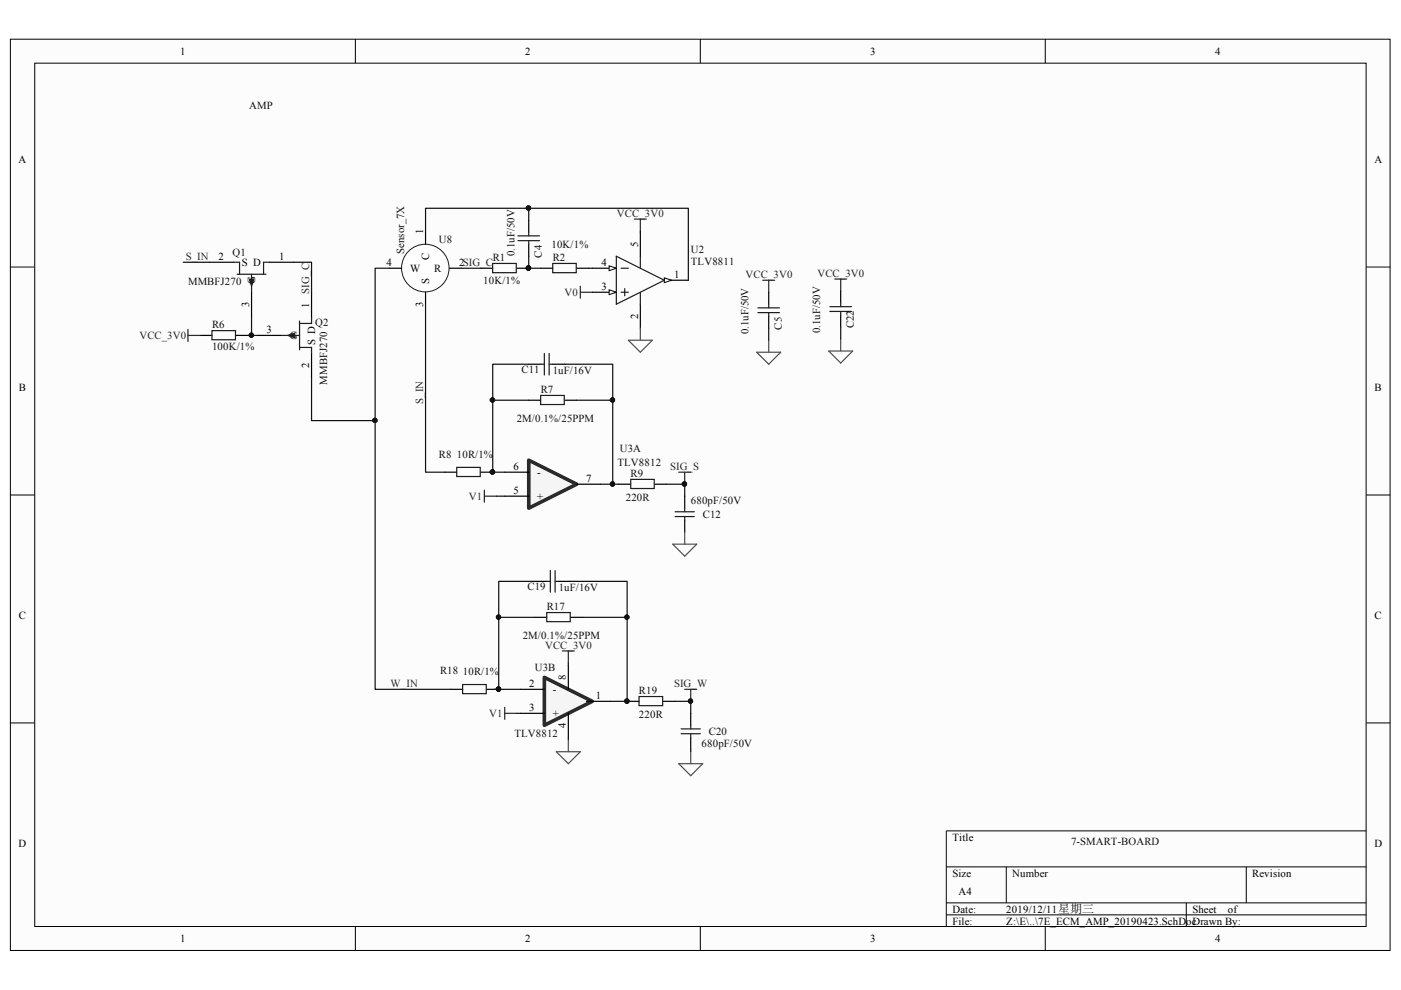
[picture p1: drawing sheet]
<svg xmlns="http://www.w3.org/2000/svg" width="297mm" height="210mm" viewBox="0 0 297 210" stroke-linecap="round" stroke-linejoin="round" font-family="sans-serif">
<path d="M2.3 8.4h292.4v193.1h-292.4z" fill="#fcfcfc"/>
<path d="M2.2 8.3h292.5v193.2h-292.5z" fill="none" stroke="#000" stroke-width=".21"/>
<path d="M7.5 13.5h282.1v182.9h-282.1z" fill="#fcfcfc"/>
<g fill="none" stroke="#000" stroke-width=".21">
<path d="M7.4 13.4h282.2v183h-282.2zM75.3 8.3v5.1M148.5 8.3v5.1M221.6 8.3v5.1M2.2 56.6h5.1M289.7 56.6h5.1M2.2 104.9h5.1M289.7 104.9h5.1M2.2 153.3h5.1M289.7 153.3h5.1M289.7 176.2h-89.1v20.3M75.3 196.5v5.1"/>
<path d="M148.5 196.5v5.1M200.6 183.8h89.1M200.6 191.4h89.1M200.6 194h89.1M213.4 183.8v7.6M221.6 196.5v5.1M251.5 191.4v5.1M264.2 183.8v7.6"/>
</g>
<path d="M161.7 59.4h2.6M163 59.4v2.6M123 60.7v2.5M123 62h2.6M102.7 103.9v2.6M102.7 105.2h2.5M143.9 100.1h2.5M145.2 100.1v2.6M119.2 138h2.6M120.5 138v2.6" fill="none" stroke="#262626" stroke-width=".25"/>
<g fill="none" stroke="#000" stroke-width=".25">
<path d="M101.9 56.9h2.6M109.6 56.9h2.5M112.1 46.7v2.5M112.1 51.8v2.5M114.6 56.9h2.6M122.3 56.9h2.5M112.1 77.2h2.5M117.2 77.2h2.5M163 62v2.5M163 67v2.6M112.1 84.9h2.5M119.7 84.9h2.6"/>
<path d="M94.3 100.1h2.5M101.9 100.1h2.6M131.2 102.7h2.5M138.8 102.7h2.6M145.2 105.2v2.5M145.2 110.3v2.5"/>
</g>
<g fill="none" stroke="#1c1c1c" stroke-width=".25">
<path d="M104.4 55.9h5.1v1.9h-5.1zM109.8 50h4.6M109.8 51h4.6M112.1 49.2v.8M112.1 51v.8M117.2 55.9h5v1.9h-5zM114.6 77.2h.8M115.4 74.9v4.6M116.4 77.2h.8M116.4 74.9v4.6M160.7 65.3h4.6M160.7 66.3h4.6"/>
<path d="M163 64.5v.8M163 66.3v.7M96.8 99.1h5v1.9h-5zM114.6 83.8h5v2h-5zM133.7 101.6h5v2h-5zM143.1 109.5h4.1M143.1 108.5h4.1M145.2 107.7v.8M145.2 109.5v.8"/>
</g>
<path d="M160.4 74.7h5.1l-2.5 2.5zM163 72.1v2.6M142.6 115.4h5.1l-2.5 2.5zM145.2 112.8v2.6M118 159.4h5l-2.5 2.5zM120.5 156.8v2.6" fill="none" stroke="#4c4c4c" stroke-width=".25"/>
<g fill="#0e0e0e" stroke="#0e0e0e" stroke-width=".21">
<circle cx="112" cy="56.8" r=".47"/>
<circle cx="104.4" cy="100.1" r=".47"/>
<circle cx="145.1" cy="102.6" r=".47"/>
</g>
<path d="M112.1 97.6l10.2 5.1-10.2 5z" fill="#f5f5f5"/>
<path d="M112.1 97.6l10.2 5.1-10.2 5z" fill="none" stroke="#262626" stroke-width=".76"/>
<path d="M125.6 62h5.1M135.8 64.5v5.1M107 105.2h5.1M107 100.1h5.1M122.3 102.7h5.1" fill="none" stroke="#000" stroke-width=".25"/>
<path d="M129.1 61.5l1.6 .5-1.6 .5z" fill="#fcfcfc"/>
<path d="M129.1 61.5l1.6 .5-1.6 .5z" fill="none" stroke="#000" stroke-width=".21"/>
<path d="M125.6 56.9h5.1" fill="none" stroke="#000" stroke-width=".25"/>
<path d="M129.1 56.4l1.6 .5-1.6 .5z" fill="#fcfcfc"/>
<path d="M129.1 56.4l1.6 .5-1.6 .5z" fill="none" stroke="#000" stroke-width=".21"/>
<path d="M135.8 49.2v5.1M140.8 59.4h5.1" fill="none" stroke="#000" stroke-width=".25"/>
<path d="M140.8 58.9l1.6 .5-1.6 .5z" fill="#fcfcfc"/>
<path d="M140.8 58.9l1.6 .5-1.6 .5z" fill="none" stroke="#000" stroke-width=".21"/>
<path d="M130.7 54.3l10.1 5.1-10.1 5.1zM131.7 56.9h1.5M135.8 54.3v2.6M131.7 62h1.5M132.5 61.2v1.5M135.8 62v2.5" fill="none" stroke="#1c1c1c" stroke-width=".25"/>
<path d="M115.4 143.6l10.2 5.1-10.2 5.1z" fill="#f5f5f5"/>
<path d="M115.4 143.6l10.2 5.1-10.2 5.1z" fill="none" stroke="#262626" stroke-width=".76"/>
<g fill="none" stroke="#000" stroke-width=".25">
<path d="M113.4 130.9h2.5M113.4 123.3h2.5M118.5 123.3h2.5M121 130.9h2.5M95.6 146.2h2.5M103.2 146.2h2.5M110.3 151.2h5.1M110.3 146.2h5.1M120.5 141.1v5.1M120.5 151.2v5.1M124.3 148.7h5.1M133 148.7h2.5"/>
<path d="M140.6 148.7h2.5M146.4 151.2v2.6M146.4 156.3v2.6"/>
</g>
<path d="M133.2 72.1h5.1l-2.5 2.6zM135.8 69.6v2.5M146.4 159.4v2.5M143.9 161.9h5.1l-2.6 2.6z" fill="none" stroke="#4c4c4c" stroke-width=".25"/>
<path d="M134.5 46.4h2.5M135.8 46.4v2.6M107 150v2.5M107 151.2h2.6M145.2 146.2h2.5M146.4 146.2v2.5" fill="none" stroke="#262626" stroke-width=".25"/>
<path d="M115.9 129.9h5v1.9h-5zM115.9 123.3h.8M116.7 121v4.6M117.7 123.3h.8M117.7 121v4.6M98.1 145.1h5v2h-5zM135.5 147.7h5v1.9h-5zM144.4 155.6h4.1M144.4 154.5h4.1M146.4 153.8v.7M146.4 155.6v.7" fill="none" stroke="#1c1c1c" stroke-width=".25"/>
<g fill="#0e0e0e" stroke="#0e0e0e" stroke-width=".21">
<circle cx="132.9" cy="148.6" r=".46"/>
<circle cx="105.7" cy="146.1" r=".46"/>
<circle cx="146.4" cy="148.6" r=".46"/>
</g>
<circle cx="90.2" cy="56.8" r="5" fill="#fefefe" stroke="#1c1c1c" stroke-width=".21"/>
<path d="M82.6 56.9h2.5M90.2 49.2v2.6M95.3 56.9h2.6M54.6 71.1h5.1M66.1 62.2v5.1M90.2 62v2.5" fill="none" stroke="#000" stroke-width=".25"/>
<path d="M61 71.1h2.5M63.5 68.1v6.1" fill="none" stroke="#1c1c1c" stroke-width=".25"/>
<path d="M61 71.1l1.5-.5v1z" fill="#1c1c1c"/>
<path d="M61 71.1l1.5-.5v1z" fill="none" stroke="#1c1c1c" stroke-width=".21"/>
<path d="M50.3 58.1h6.1M53.3 58.1v2.6M44.9 70.1h5v1.9h-5zM59.7 71.1h1.3M63.5 73.7h2.6v1.2M66.1 67.3v1.3h-2.6" fill="none" stroke="#1c1c1c" stroke-width=".25"/>
<path d="M57.1 55.6h5.1M42.4 71.1h2.5M50 71.1h2.6M53.3 62v5M66.1 74.9v5.1" fill="none" stroke="#000" stroke-width=".25"/>
<path d="M39.9 69.8v2.6M39.9 71.1h2.5" fill="none" stroke="#262626" stroke-width=".25"/>
<path d="M52.8 59.2h1l-.5 1.5z" fill="#1c1c1c"/>
<path d="M52.8 59.2h1l-.5 1.5z" fill="none" stroke="#1c1c1c" stroke-width=".21"/>
<path d="M49.5 55.6h1.3v2.5M57.1 55.6h-1.2v2.5M53.3 60.7v1.3M176 65h4.5M176 66h4.5M178.2 64.2v.8M178.2 66v.8" fill="none" stroke="#1c1c1c" stroke-width=".25"/>
<path d="M44.4 55.6h5.1M178.2 61.7v2.5M178.2 66.8v2.5" fill="none" stroke="#000" stroke-width=".25"/>
<path d="M177 59.2h2.5M178.2 59.2v2.5" fill="none" stroke="#262626" stroke-width=".25"/>
<path d="M175.7 74.4h5.1l-2.6 2.6zM178.2 71.9v2.5" fill="none" stroke="#4c4c4c" stroke-width=".25"/>
<g fill="none" stroke="#0e0e0e" stroke-width=".25">
<path d="M38.8 55.6h5.6M62.2 55.6h3.9v6.6M82.6 56.9h-3.1v89.3h16.1M90.2 49.2v-5h55.7v15.2M97.9 56.9h4M112.1 44.2v2.5M112.1 54.3v2.6h2.5M124.8 56.9h.8M135.8 49v.2M53.3 67v4.1h-.7M53.3 71.1h1.3M90.2 64.5v35.6h4.1"/>
<path d="M112.1 77.2h-7.6v7.7M119.7 77.2h10.2v7.7M163 69.6v2.5M178.2 69.3v2.6M66.1 80v9.2h13.4M112.1 84.9h-7.6v15.2h2.5M122.3 84.9h7.6v17.8h-2.5M105.2 105.2h1.8M129.9 102.7h1.3M141.4 102.7h3.8v2.5M105.7 130.9h7.7M113.4 123.3h-7.7v22.9"/>
<path d="M121 123.3h12v7.6M123.5 130.9h9.5v17.8h-3.6M104.7 146.2h5.6M109.6 151.2h.7M120.5 140.6v.5M120.5 156.3v.5M143.1 148.7h3.3v2.5M146.4 158.9v.5"/>
</g>
<g fill="#0e0e0e" stroke="#0e0e0e" stroke-width=".21">
<circle cx="112" cy="56.8" r=".47"/>
<circle cx="112" cy="44.1" r=".46"/>
<circle cx="104.4" cy="84.8" r=".47"/>
<circle cx="104.4" cy="100.1" r=".47"/>
<circle cx="129.9" cy="84.8" r=".46"/>
<circle cx="129.9" cy="102.6" r=".46"/>
<circle cx="145.1" cy="102.6" r=".47"/>
<circle cx="105.7" cy="130.8" r=".46"/>
<circle cx="132.9" cy="148.6" r=".46"/>
<circle cx="132.9" cy="130.8" r=".46"/>
<circle cx="146.4" cy="148.6" r=".46"/>
<circle cx="53.3" cy="71.1" r=".46"/>
<circle cx="79.5" cy="89.1" r=".46"/>
<circle cx="105.7" cy="146.1" r=".46"/>
</g>
<g font-size="2.3">
<text x="38.2" y="11.6">1</text>
<text x="111.3" y="11.6">2</text>
<text x="184.5" y="11.6">3</text>
<text x="257.6" y="11.6">4</text>
<text x="3.9" y="34.5">A</text>
<text x="291.4" y="34.5">A</text>
<text x="89.7" y="49.7" transform="rotate(-90 89.7 49.7)">1</text>
<text x="135.3" y="52.3" transform="rotate(-90 135.3 52.3)">5</text>
<text x="46.3" y="55.1">2</text>
<text x="51.3" y="56.4">S D</text>
<text x="59.2" y="55.1">1</text>
<text x="82" y="56.4">4</text>
<text x="87" y="57.7">W</text>
<text x="91" y="55.1" transform="rotate(-90 91 55.1)">C</text>
<text x="92" y="57.7">R</text>
<text x="97.4" y="56.4">2SIG_C</text>
<text x="127.5" y="56.4">4</text>
<text x="142.9" y="58.9">1</text>
<text x="52.8" y="65.1" transform="rotate(-90 52.8 65.1)">3</text>
<text x="54.1" y="60.2" transform="rotate(-90 54.1 60.2)">G</text>
<text x="65.5" y="65.3" transform="rotate(-90 65.5 65.3)">1</text>
<text x="89.7" y="65.1" transform="rotate(-90 89.7 65.1)">3</text>
<text x="91" y="60.2" transform="rotate(-90 91 60.2)">S</text>
<text x="127.5" y="61.5">3</text>
<text x="56.5" y="70.6">3</text>
<text x="61.5" y="71.9">G</text>
<text x="135.3" y="67.7" transform="rotate(-90 135.3 67.7)">2</text>
<text x="66.8" y="73.2" transform="rotate(-90 66.8 73.2)">S D</text>
<text x="4" y="82.8">B</text>
<text x="65.5" y="78.1" transform="rotate(-90 65.5 78.1)">2</text>
<text x="291.4" y="82.8">B</text>
<text x="108.9" y="99.6">6</text>
<text x="113.9" y="100.9">-</text>
<text x="108.9" y="104.7">5</text>
<text x="113.9" y="106">+</text>
<text x="124.3" y="102.1">7</text>
<text x="4" y="131.2">C</text>
<text x="291.4" y="131.2">C</text>
<text x="112.2" y="145.6">2</text>
<text x="117.2" y="146.9">-</text>
<text x="120" y="144.1" transform="rotate(-90 120 144.1)">8</text>
<text x="126.3" y="148.2">1</text>
<text x="112.2" y="150.7">3</text>
<text x="117.2" y="152">+</text>
<text x="120" y="154.4" transform="rotate(-90 120 154.4)">4</text>
<text x="3.9" y="179.5">D</text>
<text x="201.9" y="178.2">Title</text>
<text x="291.4" y="179.5">D</text>
<text x="201.9" y="185.9">Size</text>
<text x="214.6" y="185.9">Number</text>
<text x="265.5" y="185.9">Revision</text>
<text x="203.2" y="189.7">A4</text>
<text x="201.9" y="193.5">Date:</text>
<text x="201.9" y="196">File:</text>
<text x="213.4" y="193.5">2019/12/11星期三</text>
<text x="213.4" y="196">Z:\E\..\7E_ECM_AMP_20190423.SchDocDrawn By:</text>
<text x="252.8" y="193.5">Sheet</text>
<text x="260.3" y="193.5">of</text>
<text x="38.2" y="199.8">1</text>
<text x="111.3" y="199.8">2</text>
<text x="184.5" y="199.8">3</text>
<text x="257.6" y="199.8">4</text>
</g>
<g font-size="2.3" fill="#0e0e0e">
<text x="52.8" y="23">AMP</text>
<text x="85.7" y="53.9" transform="rotate(-90 85.7 53.9)">Sensor_7X</text>
<text x="93" y="51.6">U8</text>
<text x="116.9" y="52.6">10K/1%</text>
<text x="146.5" y="53.6">U2</text>
<text x="49.3" y="54.4">Q1</text>
<text x="104.5" y="55.4">R1</text>
<text x="109.1" y="54.4" transform="rotate(-90 109.1 54.4)">0.1uF/50V</text>
<text x="114.9" y="54.6" transform="rotate(-90 114.9 54.6)">C4</text>
<text x="117.2" y="55.4">R2</text>
<text x="146.5" y="56.1">TLV8811</text>
<text x="39.9" y="60.5">MMBFJ270</text>
<text x="102.4" y="60.2">10K/1%</text>
<text x="45" y="69.6">R6</text>
<text x="66.8" y="69.1">Q2</text>
<text x="158.7" y="70.9" transform="rotate(-90 158.7 70.9)">0.1uF/50V</text>
<text x="165.8" y="69.9" transform="rotate(-90 165.8 69.9)">C5</text>
<text x="173.9" y="70.6" transform="rotate(-90 173.9 70.6)">0.1uF/50V</text>
<text x="181" y="69.6" transform="rotate(-90 181 69.6)">C22</text>
<text x="45" y="74.2">100K/1%</text>
<text x="69.3" y="81.5" transform="rotate(-90 69.3 81.5)">MMBFJ270</text>
<text x="110.6" y="79">C11</text>
<text x="114.6" y="83.3">R7</text>
<text x="117.2" y="79.3">1uF/16V</text>
<text x="109.6" y="89.4">2M/0.1%/25PPM</text>
<text x="131.4" y="95.8">U3A</text>
<text x="93" y="97">R8</text>
<text x="96.9" y="97">10R/1%</text>
<text x="130.9" y="98.8">TLV8812</text>
<text x="133.7" y="101.1">R9</text>
<text x="132.7" y="106.3">220R</text>
<text x="146.5" y="106.8">680pF/50V</text>
<text x="149" y="109.8">C12</text>
<text x="111.8" y="125.1">C19</text>
<text x="118.4" y="125.3">1uF/16V</text>
<text x="115.9" y="129.4">R17</text>
<text x="110.8" y="135.5">2M/0.1%/25PPM</text>
<text x="93.3" y="142.8">R18</text>
<text x="98.1" y="143.1">10R/1%</text>
<text x="113.4" y="142.3">U3B</text>
<text x="135.5" y="147.2">R19</text>
<text x="135.5" y="152.2">220R</text>
<text x="150.3" y="155.8">C20</text>
<text x="109.1" y="156.3">TLV8812</text>
<text x="148.8" y="158.3">680pF/50V</text>
<text x="227.1" y="179.3">7-SMART-BOARD</text>
</g>
<g font-size="2.3" fill="#262626">
<text x="130.8" y="46">VCC_3V0</text>
<text x="39.4" y="55.1">S_IN</text>
<text x="158.1" y="58.9">VCC_3V0</text>
<text x="173.3" y="58.7">VCC_3V0</text>
<text x="65.5" y="62.2" transform="rotate(-90 65.5 62.2)">SIG_C</text>
<text x="119.7" y="62.8">V0</text>
<text x="29.5" y="71.9">VCC_3V0</text>
<text x="89.7" y="85.6" transform="rotate(-90 89.7 85.6)">S_IN</text>
<text x="142.1" y="99.6">SIG_S</text>
<text x="99.4" y="106">V1</text>
<text x="115.6" y="137.5">VCC_3V0</text>
<text x="82.8" y="145.6">W_IN</text>
<text x="142.9" y="145.6">SIG_W</text>
<text x="103.7" y="152">V1</text>
</g>
</svg>
